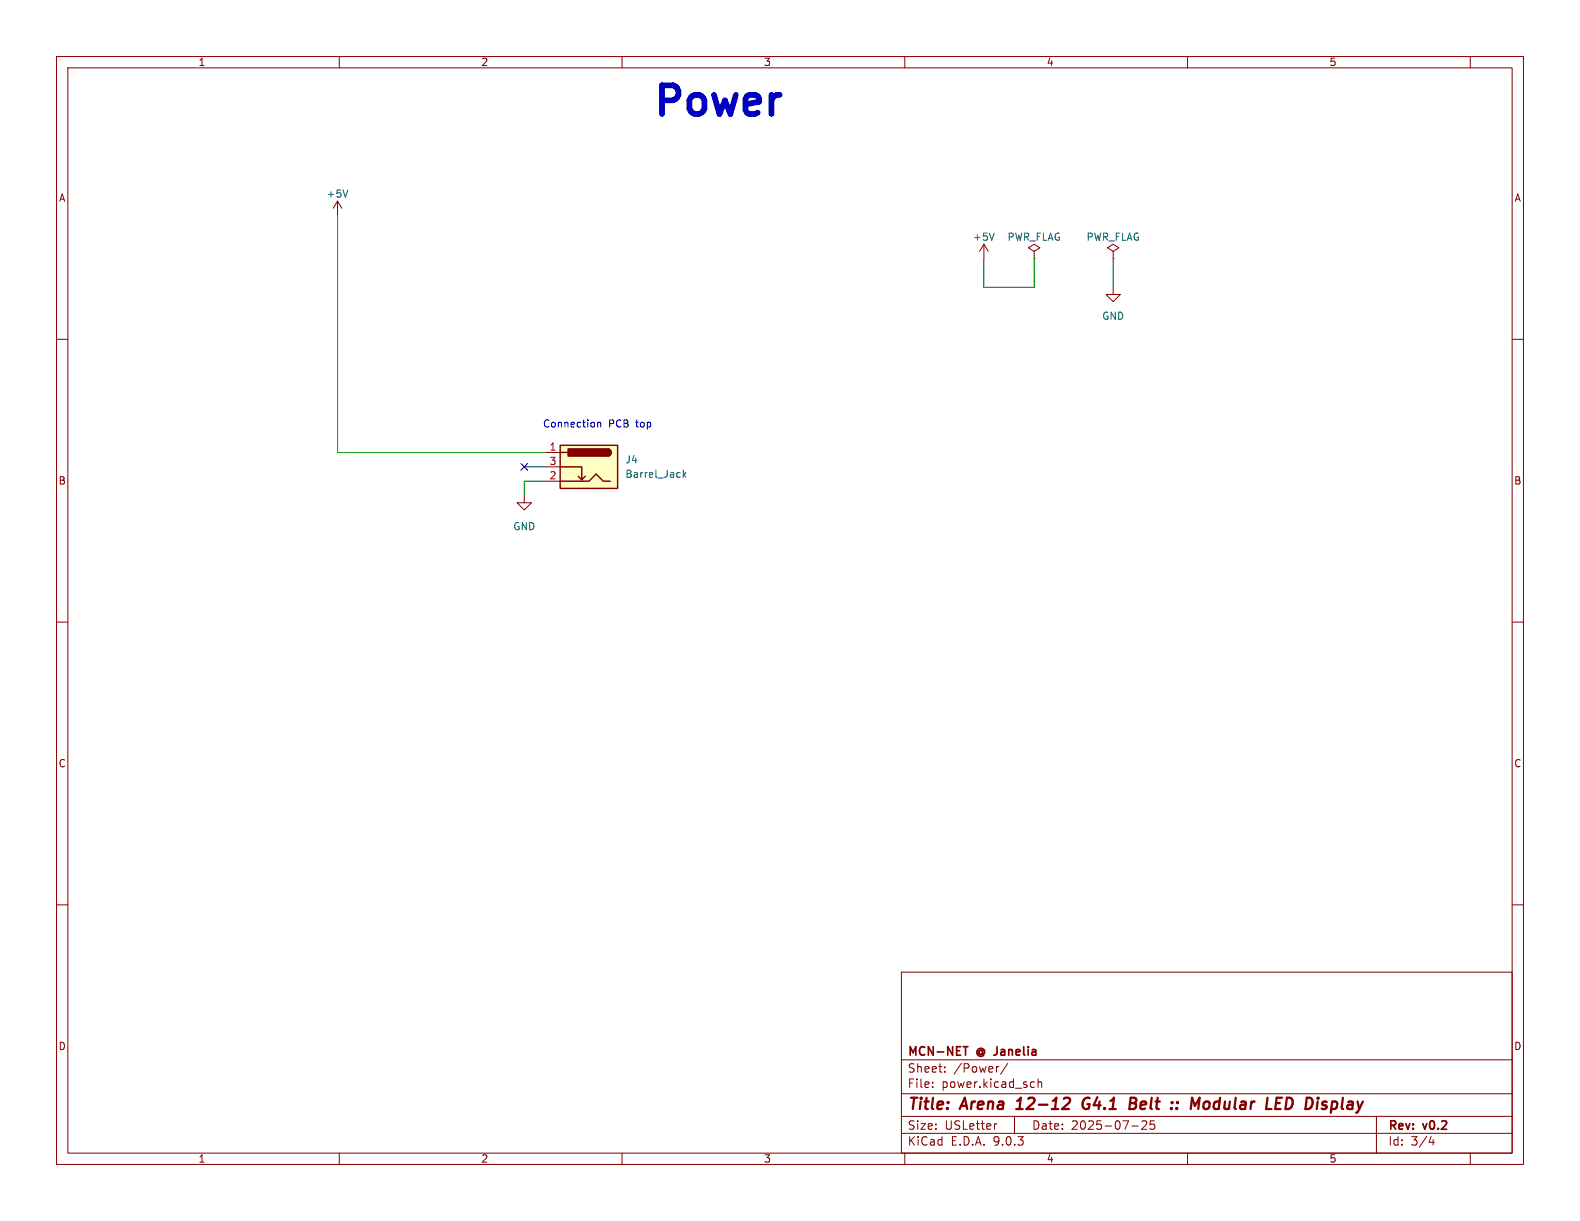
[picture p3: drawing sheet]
<svg xmlns="http://www.w3.org/2000/svg" width="279mm" height="216mm" viewBox="0 0 279 216" stroke-linecap="round" stroke-linejoin="round" font-family="sans-serif">
<g fill="none" stroke="#840000" stroke-width=".18">
<path d="M10 10h259.4v195.9h-259.4zM12 12h255.4v191.9h-255.4zM60 10v2M110 10v2M160 10v2M210 10v2M260 10v2M10 60h2M267.4 60h2M10 110h2M267.4 110h2M10 160h2"/>
<path d="M159.4 171.9h108v32h-108zM267.4 160h2M159.4 197.4h108M159.4 193.4h108M159.4 187.4h108M164.9 192.1v.2M164.9 191.4v.1M167.1 189.4v.2M167.1 188.7v.1M176.3 198.7l-.3 .1M176.6 188.6l-.2 .1M178.2 188l-1.3 1.9"/>
<path d="M179.4 197.4v3M182.5 191.3l.4 .1M182.9 192.2l-.4 .1M183.6 191.4l.2-.1 .3 .1 .1 .9M183.6 190.8v1.5M200.1 199.1h1.2M201.9 198.3l.6-.1 .2 .1 .1 .3-.9 1.1h.9M204.1 198.2h-.7v.7l.2-.1h.5l.1 .2-.1 .5-.2 .2-.5-.2M243.4 197.4v6.5M60 203.9v2M110 203.9v2M159.4 200.4h108"/>
<path d="M160 203.9v2M210 203.9v2M253.1 200.9l-.4 1.1h.9M253.4 201.5v1M260 203.9v2"/>
</g>
<g fill="none" stroke="#840000" stroke-width=".4">
<path d="M179.7 196.1h1.1M180.3 194.4l-.4 .3M188.4 194.1h.5a.45 .45 0 0 1 .3 .6l-.1 .3-1.3 1.1h1.2M192.3 195.2h.4M192.5 194.1a1.13 1.13 0 0 0-1 .7 1.13 1.13 0 0 0 .2 1.2l.3 .1 .5-.1M199.8 195.1h.7M199.9 194.1h.7a.49 .49 0 0 1 .4 .5 .49 .49 0 0 1-.5 .5M200.5 195.1l.3 .1a.58 .58 0 0 1-.3 .9h-.8M210.6 196.1l.2-2 .5 1.4 .8-1.4-.2 2M213.1 194.9a.5 .5 0 0 1 .8 .3l-.1 .5a.62 .62 0 0 1-.7 .4M228 194.1h-.4l-.3 2 .8-.1M235.4 196l.6 .1"/>
<path d="M235.6 194.8l-.3 2M235.8 194.8l-.2 .1"/>
</g>
<path d="M170.3 185.1h.9M170.7 185.1v1.5" fill="none" stroke="#840000" stroke-width=".3"/>
<path d="M99.1 78.7h10.1v7.7h-10.1z" fill="#ffffc2"/>
<path d="M99.1 78.7h10.1v7.7h-10.1zM107.4 79.4a.64 .64 0 0 1 .7 .6 .64 .64 0 0 1-.7 .6M99.1 85.1h5l1.3-1.3 1.3 1.3h1.2M99.1 82.6h3.8v2.2l.6-.6M99.1 80h1.2M102.2 84.2l.7 .6" fill="none" stroke="#840000" stroke-width=".25"/>
<g fill="#840000" stroke="#840000" stroke-width=".25">
<path d="M107.4 79.4a.64 .64 0 0 1 .7 .6 .64 .64 0 0 1-.7 .6z"/>
<path d="M100.5 79.4h6.9v1.2h-6.9z"/>
</g>
<g fill="none" stroke="#840000" stroke-width=".18">
<path d="M59.7 35.6l-.8 1.2M59.7 35.6l.8 1.2M59.7 35.6v2.5M174 43.2l-.8 1.3M174 43.2l.8 1.3M174 43.2v2.5M182.9 44.5l1-.7-1-.6-1 .6 1 .7v1.2M182.9 45.7h.1M196.8 44.5l1.1-.7-1.1-.6-1 .6 1 .7v1.2M196.8 45.7h.1M196.8 50.8v1.3h1.3l-1.3 1.2-1.2-1.2h1.2M92.7 87.6v1.3h1.3l-1.3 1.3-1.3-1.3h1.3"/>
<path d="M96.5 80h2.6M96.5 82.6h2.6M96.5 85.1h2.6"/>
</g>
<path d="M61.5 33.6l-.4 1.3M175.8 41.2l-.4 1.3M120.8 83.1v1.3M120.9 83.9l.4 .5M121.3 83.6l-.5 .4" fill="none" stroke="#006464" stroke-width=".18"/>
<path d="M59.7 38.1v41.9h36.8M174 45.7v5.1h8.9v-5.1M196.8 45.7v5.1M92.7 82.6h3.8M96.5 85.1h-3.8v2.5" fill="none" stroke="#009600" stroke-width=".18"/>
<path d="M92.1 81.9l1.2 1.3M93.3 81.9l-1.2 1.3" fill="none" stroke="#000084" stroke-width=".18"/>
<path d="M105.7 74.7v.8M105.7 74.8l.2-.1h.3v.8" fill="none" stroke="#0000c2" stroke-width=".18"/>
<text font-size="7.1" fill="#0000c2" x="115.2" y="20.8">Power</text>
<g font-size="2.8" fill="#840000">
<text x="160.4" y="196.8">Title:</text>
<text x="170.1" y="196.8">Arena</text>
<text x="180.7" y="196.8">12-12</text>
<text x="193.1" y="196.8">G4.1</text>
<text x="202.2" y="196.8">Belt</text>
<text x="210.4" y="196.8">::</text>
<text x="214.6" y="196.8">Modular</text>
<text x="228.8" y="196.8">LED</text>
<text x="236.5" y="196.8">Display</text>
</g>
<g font-size="2.1" fill="#840000">
<text x="160.4" y="189.9">Sheet:</text>
<text x="160.4" y="187.1">MCN-NET</text>
<text x="168.6" y="189.9">/Power/</text>
<text x="172.9" y="187.1">@ Janelia</text>
<text x="160.4" y="192.6">File:</text>
<text x="166.5" y="192.6">power.kicad_sch</text>
<text x="160.4" y="202.8">KiCad</text>
<text x="160.4" y="200">Size:</text>
<text x="167.1" y="200">USLetter</text>
<text x="168.1" y="202.8">E.D.A.</text>
<text x="175.7" y="202.8">9.0.3</text>
<text x="182.4" y="200">Date:</text>
<text x="189.4" y="200">2025-07-25</text>
<text x="245.4" y="200.2">Rev:</text>
<text x="245.4" y="202.8">Id:</text>
<text x="249.5" y="202.8">3/4</text>
<text x="251.8" y="200.2">v0.2</text>
</g>
<g font-size="1.8" fill="#840000">
<text x="35" y="11.9">1</text>
<text x="85" y="11.9">2</text>
<text x="135" y="11.9">3</text>
<text x="185" y="11.9">4</text>
<text x="235" y="11.9">5</text>
<text x="10.3" y="35.9">A</text>
<text x="267.7" y="35.9">A</text>
<text x="10.3" y="85.9">B</text>
<text x="267.7" y="85.9">B</text>
<text x="10.3" y="135.9">C</text>
<text x="267.7" y="135.9">C</text>
<text x="10.3" y="185.9">D</text>
<text x="267.7" y="185.9">D</text>
<text x="35" y="205.8">1</text>
<text x="85" y="205.8">2</text>
<text x="135" y="205.8">3</text>
<text x="185" y="205.8">4</text>
<text x="235" y="205.8">5</text>
</g>
<g font-size="1.8" fill="#006464">
<text x="57.7" y="35.2">+5V</text>
<text x="172" y="42.8">+5V</text>
<text x="178.1" y="42.8">PWR_FLAG</text>
<text x="192" y="42.8">PWR_FLAG</text>
<text x="194.8" y="56.7">GND</text>
<text x="110.5" y="82.1">J4</text>
<text x="110.5" y="84.7">Barrel_Jack</text>
<text x="90.7" y="94">GND</text>
</g>
<g font-size="1.8" fill="#0000c2">
<text x="95.9" y="75.8">Connection</text>
<text x="107.6" y="75.8">PCB</text>
<text x="112.6" y="75.8">top</text>
</g>
<g font-size="1.8" fill="#a90000">
<text x="97.1" y="79.8">1</text>
<text x="97.1" y="82.3">3</text>
<text x="97.1" y="84.8">2</text>
</g>
</svg>
